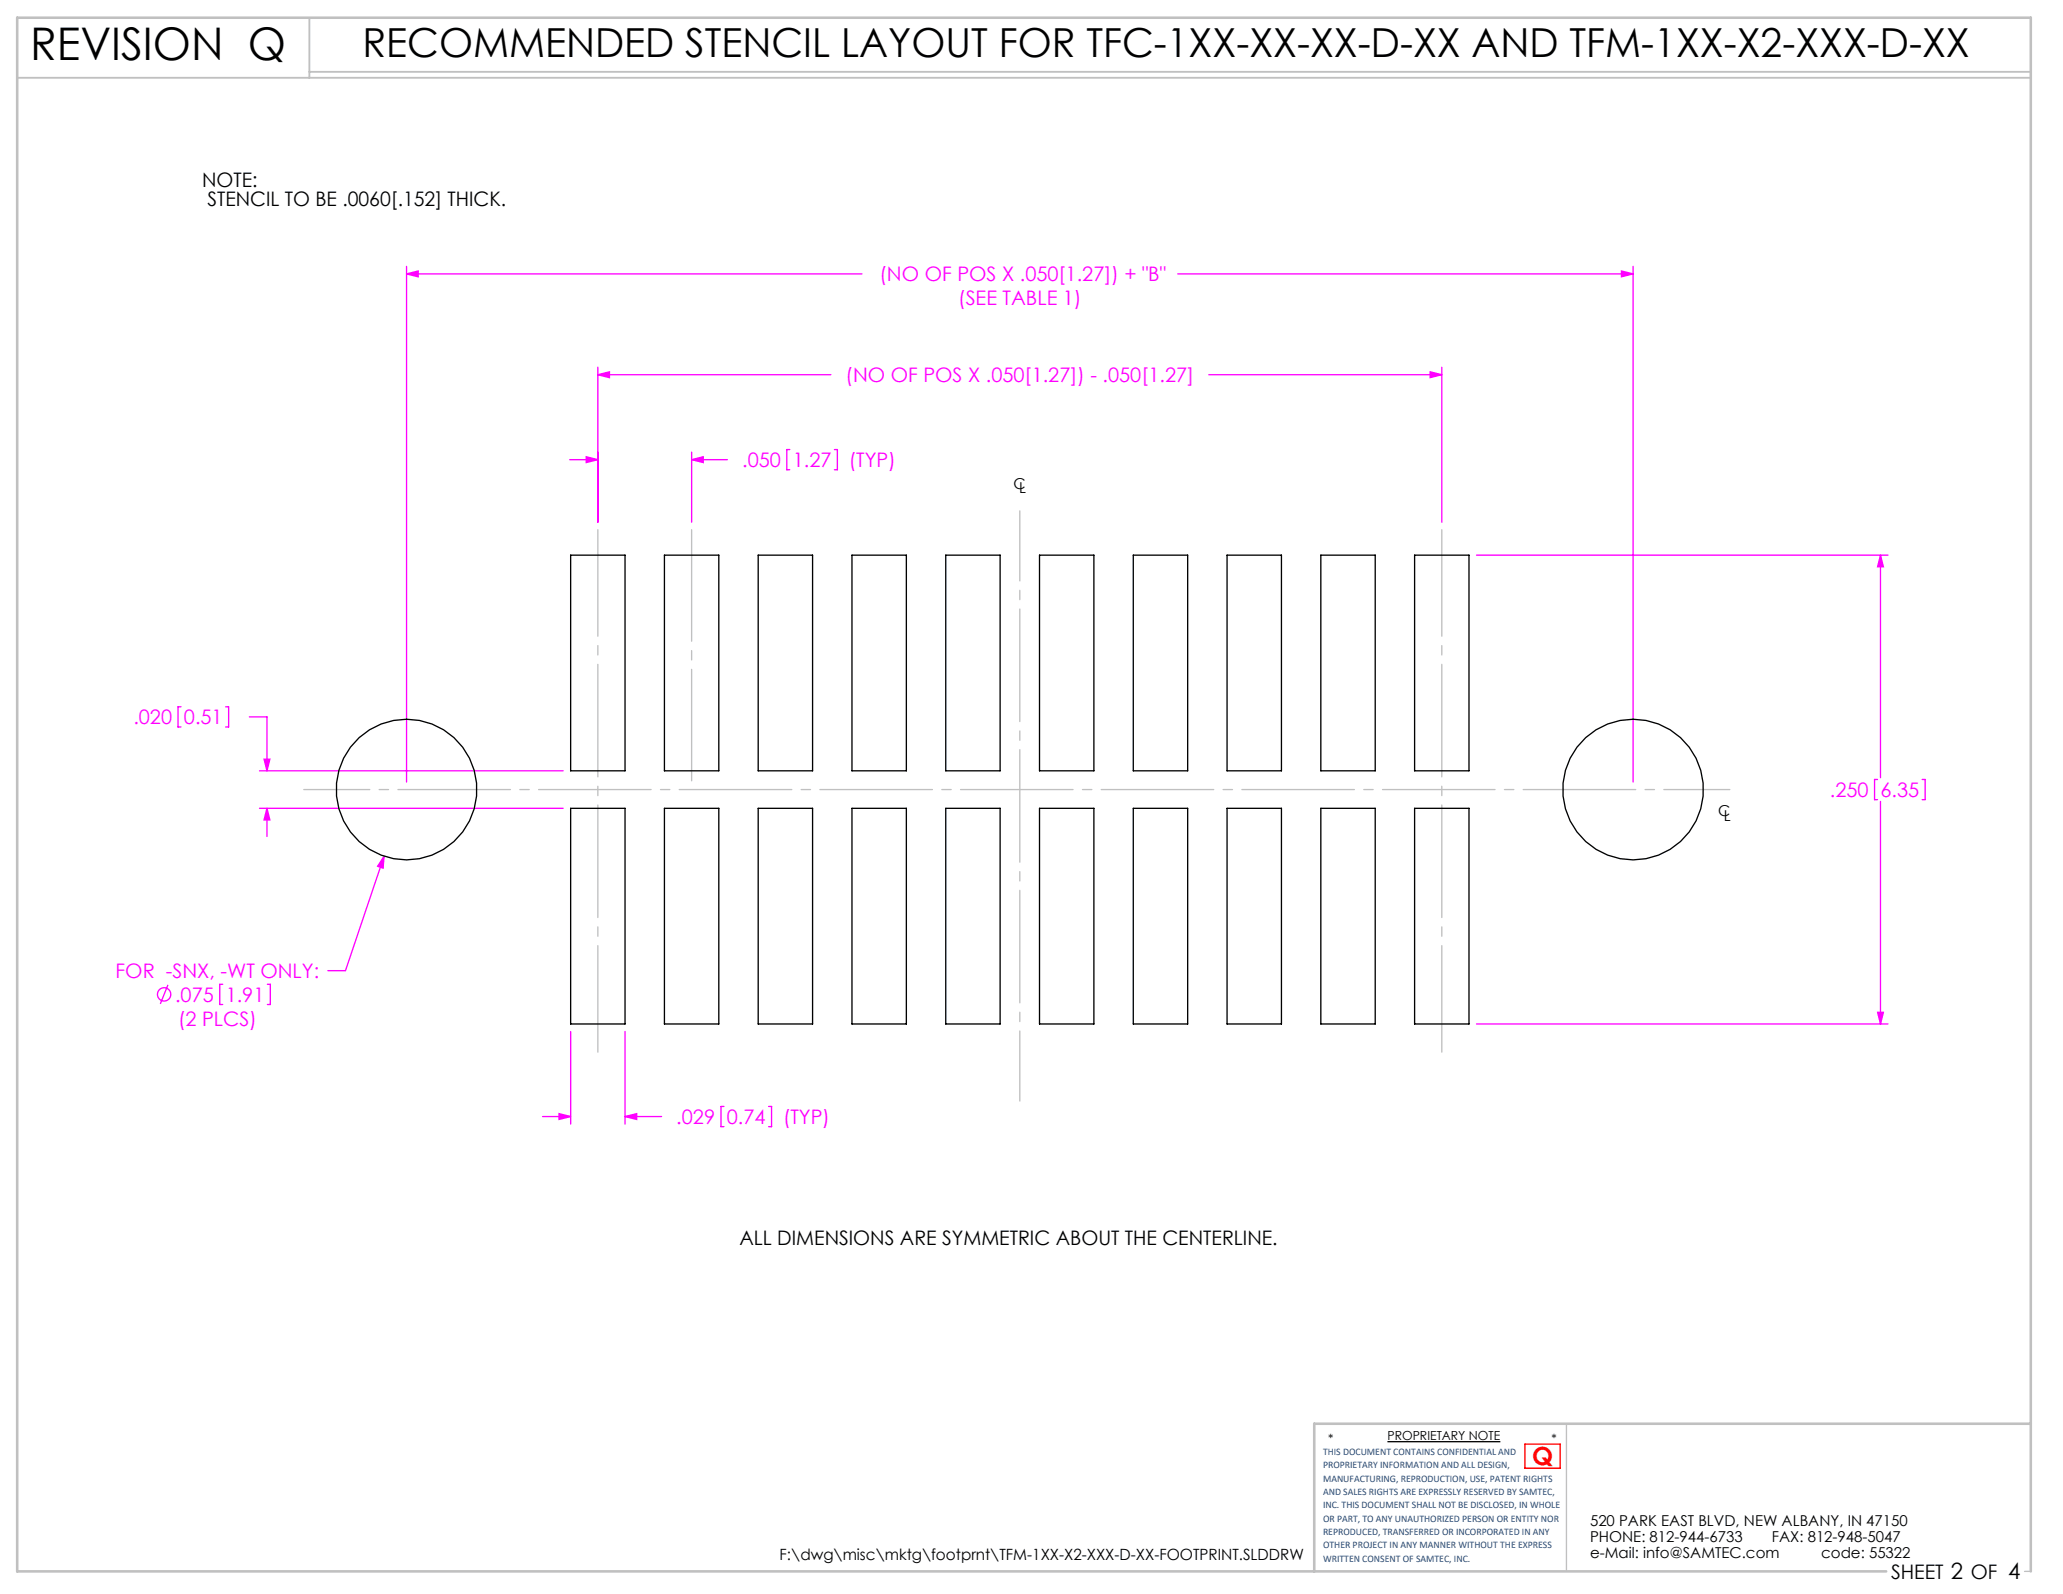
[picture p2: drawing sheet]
<svg xmlns="http://www.w3.org/2000/svg" width="279mm" height="216mm" viewBox="0 0 279 216" stroke-linecap="round" stroke-linejoin="round" font-family="sans-serif">
<path d="M187.9 195.3h15.3" fill="none" stroke="#000" stroke-width=".18"/>
<path d="M212.2 192.8v20M274.2 212.8h.8" fill="none" stroke="#c0c0c0" stroke-width=".18"/>
<path d="M2.3 10.5h272.7M41.9 2.4v8.1M41.9 9.7h233.1" fill="none" stroke="#c0c0c0" stroke-width=".25"/>
<path d="M275 192.8h-97v20M255.5 212.8h-253.2v-210.4h272.7v210.4" fill="none" stroke="#c0c0c0" stroke-width=".35"/>
<g fill="none" stroke="#f0f" stroke-width=".18">
<path d="M55.1 37.1l1.5-.4v.8zM55.1 36.1v69.8M55.1 37.1h61.6M159.5 37.1h61.7M219.6 36.7l1.6 .4-1.6 .4zM221.2 36.1v69.8M81 50.8l1.5-.4v.7zM81 49.7v21M81 50.8h31.5M163.7 50.8h31.6M193.7 50.4l1.6 .4-1.6 .3zM195.3 49.7v21"/>
<path d="M77.2 62.3h3.8M79.4 61.9l1.6 .4-1.6 .4zM93.7 62.3l1.5-.4v.8zM93.7 61.2v9.5M93.7 62.3h4.8M107 60.9h-.4v2.7h.4M113 60.9h.4v2.7h-.4M200 75.2h55.7M254.7 75.2l.4 1.6h-.8zM254.7 75.2v30.1M24.5 95.7h-.4v2.8h.4M30.6 95.7h.4v2.8h-.4"/>
<path d="M33.8 97.1h2.4v7.3M35.1 109.5h41.2M35.1 104.4h41.2M35.8 102.8h.8l-.4 1.6zM36.2 109.5l.4 1.6h-.8zM36.2 109.5v3.8M52 116l-.1 1.6-.8-.3zM52 116l-5.2 15.5h-2.4M254.3 105.6h-.4v2.7h.4M254.7 108.6v30.1M260.3 105.6h.4v2.7h-.4M22.7 133.4l-1 2.6"/>
<path d="M30.2 133.3h-.4v2.8h.4M36.2 133.3h.4v2.8h-.4M77.3 139.7v12.5M84.7 139.7v12.5M200 138.7h55.7M254.3 137.1h.8l-.4 1.6zM73.5 151.2h3.8M75.7 150.8l1.6 .4-1.6 .4zM84.7 151.2l1.5-.4v.8zM84.7 151.2h4.9M98 149.9h-.4v2.7h.4M104.1 149.9h.4v2.7h-.4"/>
<circle cx="22.2" cy="134.7" r=".9"/>
</g>
<path d="M206.5 195.6h4.8v3.3h-4.8z" fill="none" stroke="#f00" stroke-width=".18"/>
<path d="M41.1 106.9h193.2" fill="none" stroke="#c0c0c0" stroke-width=".18" stroke-dasharray="15.2 1.3 1.3 1.3" stroke-dashoffset="6.3"/>
<path d="M138.1 69.2v79.9" fill="none" stroke="#c0c0c0" stroke-width=".18" stroke-dasharray="15.2 1.3 1.3 1.3" stroke-dashoffset="5.7"/>
<path d="M81 71.7v70.8M195.3 71.7v70.8" fill="none" stroke="#c0c0c0" stroke-width=".18" stroke-dasharray="15.2 1.3 1.3 1.3" stroke-dashoffset=".8"/>
<path d="M93.7 71.7v34.1" fill="none" stroke="#c0c0c0" stroke-width=".18" stroke-dasharray="15.2 1.3 1.3 1.3" stroke-dashoffset=".1"/>
<g fill="#f0f">
<path d="M79.4 61.9l1.6 .4-1.6 .4zM93.7 62.3l1.5-.4v.8zM81 50.8l1.5-.4v.7zM193.7 50.4l1.6 .4-1.6 .3z"/>
<path d="M55.1 37.1l1.5-.4v.8zM219.6 36.7l1.6 .4-1.6 .4zM75.7 150.8l1.6 .4-1.6 .4zM84.7 151.2l1.5-.4v.8zM36.2 109.5l.4 1.6h-.8zM35.8 102.8h.8l-.4 1.6zM254.7 75.2l.4 1.6h-.8zM254.3 137.1h.8l-.4 1.6zM52 116l-.9 1.3 .8 .3z"/>
</g>
<g fill="none" stroke="#000" stroke-width=".18">
<path d="M77.3 75.2h7.4v29.2h-7.4zM90 75.2h7.4v29.2h-7.4zM102.7 75.2h7.4v29.2h-7.4zM115.4 75.2h7.4v29.2h-7.4zM128.1 75.2h7.4v29.2h-7.4zM140.8 75.2h7.4v29.2h-7.4zM153.5 75.2h7.4v29.2h-7.4zM166.2 75.2h7.4v29.2h-7.4zM178.9 75.2h7.4v29.2h-7.4zM191.6 75.2h7.4v29.2h-7.4zM77.3 109.5h7.4v29.2h-7.4zM90 109.5h7.4v29.2h-7.4z"/>
<path d="M102.7 109.5h7.4v29.2h-7.4zM115.4 109.5h7.4v29.2h-7.4zM128.1 109.5h7.4v29.2h-7.4zM140.8 109.5h7.4v29.2h-7.4zM153.5 109.5h7.4v29.2h-7.4zM166.2 109.5h7.4v29.2h-7.4zM178.9 109.5h7.4v29.2h-7.4zM191.6 109.5h7.4v29.2h-7.4z"/>
<circle cx="55.1" cy="106.9" r="9.5"/>
<circle cx="221.2" cy="106.9" r="9.5"/>
</g>
<text font-size="6.1" x="4.1" y="8.2">REVISION Q</text>
<text font-size="5.4" x="49.1" y="7.8">RECOMMENDED STENCIL LAYOUT FOR TFC-1XX-XX-XX-D-XX AND TFM-1XX-X2-XXX-D-XX</text>
<text font-size="3.4" fill="#f00" x="207.5" y="198.4">Q</text>
<g font-size="2.7">
<text x="27.4" y="25.3">NOTE:</text>
<text x="28.1" y="27.9">STENCIL TO BE .0060[.152] THICK.</text>
<text x="100.1" y="168.6">ALL DIMENSIONS ARE SYMMETRIC ABOUT THE CENTERLINE.</text>
<text x="256.1" y="213.9">SHEET 2 OF 4</text>
</g>
<g font-size="2.7" fill="#f0f">
<text x="119.1" y="38.1">(NO OF POS X .050[1.27]) + &quot;B&quot;</text>
<text x="129.8" y="41.3">(SEE TABLE 1)</text>
<text x="114.5" y="51.8">(NO OF POS X .050[1.27]) - .050[1.27]</text>
<text x="100.5" y="63.3">.050</text>
<text x="107.4" y="63.3">1.27</text>
<text x="115" y="63.3">(TYP)</text>
<text x="18.1" y="98.1">.020</text>
<text x="24.9" y="98.1">0.51</text>
<text x="247.8" y="108">.250</text>
<text x="254.7" y="108">6.35</text>
<text x="15.7" y="132.5">FOR -SNX, -WT ONLY:</text>
<text x="23.7" y="135.7">.075</text>
<text x="30.6" y="135.7">1.91</text>
<text x="24.1" y="138.9">(2 PLCS)</text>
<text x="91.6" y="152.3">.029</text>
<text x="98.4" y="152.3">0.74</text>
<text x="106" y="152.3">(TYP)</text>
</g>
<text font-size="2.1" x="105.6" y="211.3">F:\dwg\misc\mktg\footprnt\TFM-1XX-X2-XXX-D-XX-FOOTPRINT.SLDDRW</text>
<g font-size="2">
<text x="137.3" y="66.3">C</text>
<text x="138" y="66.8">L</text>
<text x="232.7" y="110.6">C</text>
<text x="233.5" y="111.1">L</text>
<text x="215.3" y="206.7">520 PARK EAST BLVD, NEW ALBANY, IN 47150</text>
<text x="215.3" y="208.9">PHONE: 812-944-6733</text>
<text x="240" y="208.9">FAX: 812-948-5047</text>
<text x="215.3" y="211.1">e-Mail: info@SAMTEC.com</text>
<text x="246.6" y="211.1">code: 55322</text>
</g>
<g font-size="1.7">
<text x="179.9" y="195.5">*</text>
<text x="187.9" y="195.1">PROPRIETARY NOTE</text>
<text x="210.1" y="195.5">*</text>
</g>
<g font-size="1.4" fill="#1f497d">
<text x="179.2" y="197.1">THIS DOCUMENT CONTAINS CONFIDENTIAL AND</text>
<text x="179.2" y="198.9">PROPRIETARY INFORMATION AND ALL DESIGN,</text>
<text x="179.2" y="200.7">MANUFACTURING, REPRODUCTION, USE, PATENT RIGHTS</text>
<text x="179.2" y="202.5">AND SALES RIGHTS ARE EXPRESSLY RESERVED BY SAMTEC,</text>
<text x="179.2" y="204.3">INC. THIS DOCUMENT SHALL NOT BE DISCLOSED, IN WHOLE</text>
<text x="179.2" y="206.1">OR PART, TO ANY UNAUTHORIZED PERSON OR ENTITY NOR</text>
<text x="179.2" y="207.9">REPRODUCED, TRANSFERRED OR INCORPORATED IN ANY</text>
<text x="179.2" y="209.7">OTHER PROJECT IN ANY MANNER WITHOUT THE EXPRESS</text>
<text x="179.2" y="211.5">WRITTEN CONSENT OF SAMTEC, INC.</text>
</g>
</svg>
